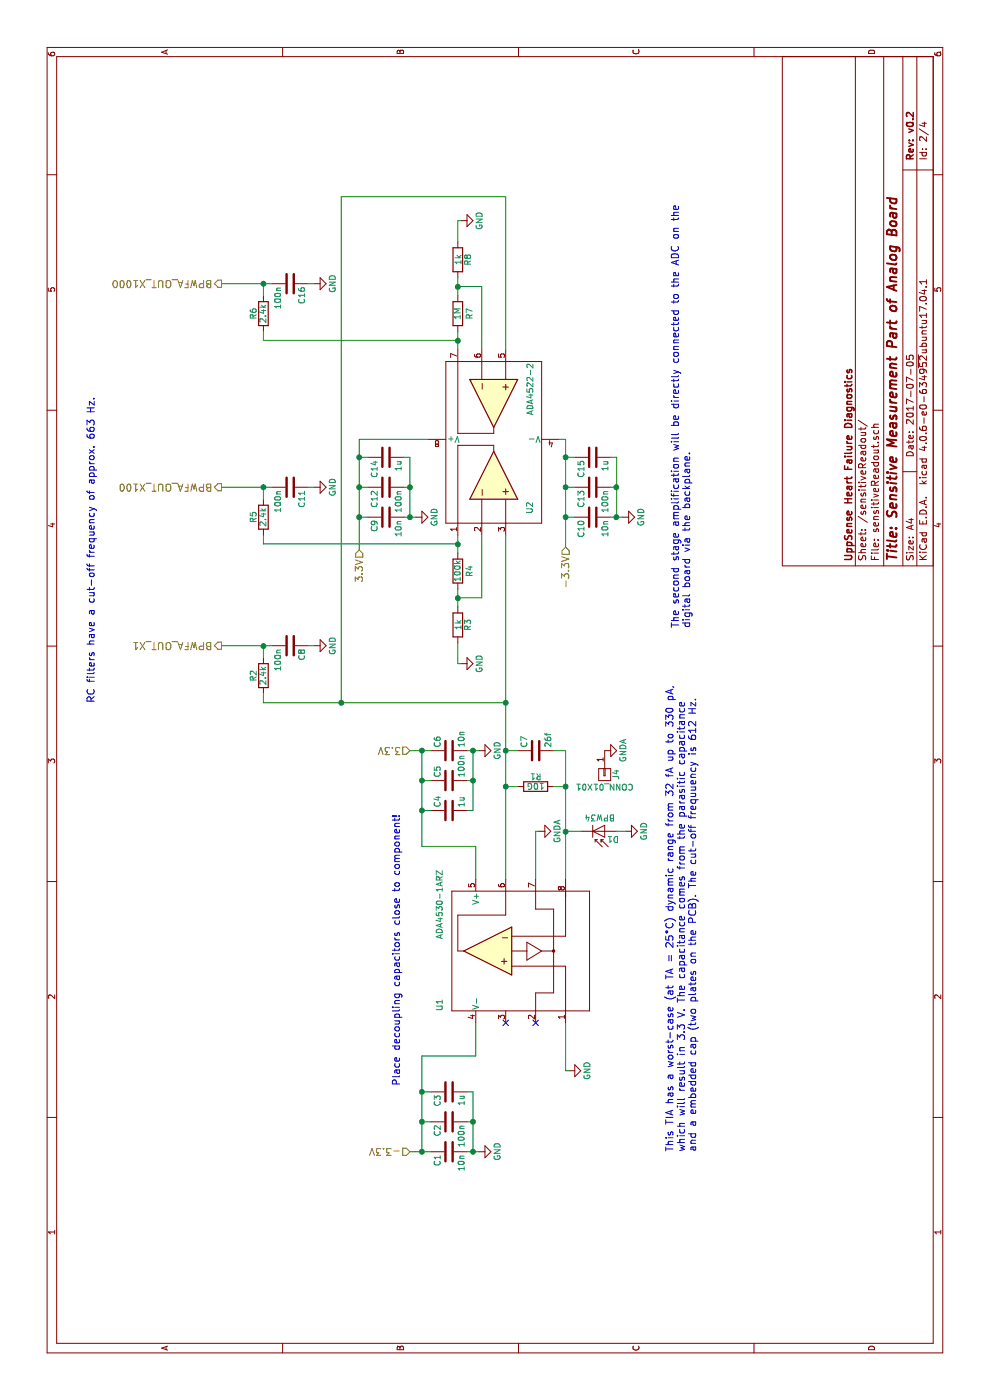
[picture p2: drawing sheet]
EESchema Schematic File Version 2
LIBS:power
LIBS:device
LIBS:transistors
LIBS:conn
LIBS:linear
LIBS:regul
LIBS:74xx
LIBS:cmos4000
LIBS:adc-dac
LIBS:memory
LIBS:xilinx
LIBS:microcontrollers
LIBS:dsp
LIBS:microchip
LIBS:analog_switches
LIBS:motorola
LIBS:texas
LIBS:intel
LIBS:audio
LIBS:interface
LIBS:digital-audio
LIBS:philips
LIBS:display
LIBS:cypress
LIBS:siliconi
LIBS:opto
LIBS:atmel
LIBS:contrib
LIBS:valves
LIBS:ad8616
LIBS:icl7660
LIBS:ada4530-1
LIBS:ada4522-2
LIBS:analog_board_v0.2-cache
EELAYER 25 0
EELAYER END
$Descr A4 11693 8268
encoding utf-8
Sheet 2 4
Title "Sensitive Measurement Part of Analog Board"
Date "2017-07-05"
Rev "v0.2"
Comp "UppSense Heart Failure Diagnostics"
Comment1 ""
Comment2 ""
Comment3 ""
Comment4 ""
$EndDescr
$Comp
L D_Photo D1
U 1 1
P 4750 5050
F 0 "D1" H 4770 5120 50  0000 L CNN
F 1 "BPW34" H 4710 4940 50  0000 C CNN
F 2 "Photodiodes:BPW34FA_w_Silks" H 4700 5050 50  0001 C CNN
F 3 "http://www.farnell.com/datasheets/2046123.pdf" H 4700 5050 50  0001 C CNN
F 4 "1045425" H 4750 5050 60  0001 C CNN "Farnell"
	1    4750 5050
	0    -1   1    0   
$EndComp
$Comp
L GND #PWR8
U 1 1
P 4750 5225
F 0 "#PWR8" H 4750 4975 50  0001 C CNN
F 1 "GND" H 4750 5075 50  0000 C CNN
F 2 "" H 4750 5225 50  0000 C CNN
F 3 "" H 4750 5225 50  0000 C CNN
	1    4750 5225
	-1   0    0    -1  
$EndComp
$Comp
L C C4
U 1 1
P 4925 3750
F 0 "C4" H 4950 3850 50  0000 L CNN
F 1 "1u" H 4950 3650 50  0000 L CNN
F 2 "Resistors_SMD:R_0805" H 4963 3600 50  0001 C CNN
F 3 "" H 4925 3750 50  0000 C CNN
F 4 "2496946" H 4925 3750 60  0001 C CNN "Farnell"
	1    4925 3750
	1    0    0    -1  
$EndComp
$Comp
L GND #PWR9
U 1 1
P 5425 4000
F 0 "#PWR9" H 5425 3750 50  0001 C CNN
F 1 "GND" H 5425 3850 50  0000 C CNN
F 2 "" H 5425 4000 50  0000 C CNN
F 3 "" H 5425 4000 50  0000 C CNN
	1    5425 4000
	1    0    0    -1  
$EndComp
$Comp
L R R1
U 1 1
P 5125 4475
F 0 "R1" V 5205 4475 50  0000 C CNN
F 1 "10G" V 5125 4475 50  0000 C CNN
F 2 "WithoutSilkscreen:R_0805_W_Silks" V 5055 4475 50  0001 C CNN
F 3 "http://www.farnell.com/datasheets/1928778.pdf" H 5125 4475 50  0001 C CNN
F 4 "2420577" V 5125 4475 60  0001 C CNN "Farnell"
	1    5125 4475
	1    0    0    -1  
$EndComp
$Comp
L C C7
U 1 1
P 5425 4475
F 0 "C7" H 5450 4575 50  0000 L CNN
F 1 "26f" H 5450 4375 50  0000 L CNN
F 2 "Embedded Caps:EMBEDDED_CAP_1mm" H 5463 4325 50  0001 C CNN
F 3 "" H 5425 4475 50  0001 C CNN
	1    5425 4475
	1    0    0    -1  
$EndComp
$Comp
L C C6
U 1 1
P 5425 3750
F 0 "C6" H 5450 3850 50  0000 L CNN
F 1 "10n" H 5450 3650 50  0000 L CNN
F 2 "Resistors_SMD:R_0805" H 5463 3600 50  0001 C CNN
F 3 "" H 5425 3750 50  0000 C CNN
F 4 "1414662" H 5425 3750 60  0001 C CNN "Farnell"
	1    5425 3750
	1    0    0    -1  
$EndComp
$Comp
L C C5
U 1 1
P 5175 3750
F 0 "C5" H 5200 3850 50  0000 L CNN
F 1 "100n" H 5200 3650 50  0000 L CNN
F 2 "Resistors_SMD:R_0805" H 5213 3600 50  0001 C CNN
F 3 "" H 5175 3750 50  0000 C CNN
F 4 "499687" H 5175 3750 60  0001 C CNN "Farnell"
	1    5175 3750
	1    0    0    -1  
$EndComp
$Comp
L C C3
U 1 1
P 2575 3750
F 0 "C3" H 2600 3850 50  0000 L CNN
F 1 "1u" H 2600 3650 50  0000 L CNN
F 2 "Resistors_SMD:R_0805" H 2613 3600 50  0001 C CNN
F 3 "" H 2575 3750 50  0000 C CNN
F 4 "2496946" H 2575 3750 60  0001 C CNN "Farnell"
	1    2575 3750
	-1   0    0    -1  
$EndComp
$Comp
L GND #PWR5
U 1 1
P 2075 4000
F 0 "#PWR5" H 2075 3750 50  0001 C CNN
F 1 "GND" H 2075 3850 50  0000 C CNN
F 2 "" H 2075 4000 50  0000 C CNN
F 3 "" H 2075 4000 50  0000 C CNN
	1    2075 4000
	-1   0    0    -1  
$EndComp
$Comp
L C C1
U 1 1
P 2075 3750
F 0 "C1" H 2100 3850 50  0000 L CNN
F 1 "10n" H 2100 3650 50  0000 L CNN
F 2 "Resistors_SMD:R_0805" H 2113 3600 50  0001 C CNN
F 3 "" H 2075 3750 50  0000 C CNN
F 4 "1414662" H 2075 3750 60  0001 C CNN "Farnell"
	1    2075 3750
	-1   0    0    -1  
$EndComp
$Comp
L C C2
U 1 1
P 2325 3750
F 0 "C2" H 2350 3850 50  0000 L CNN
F 1 "100n" H 2350 3650 50  0000 L CNN
F 2 "Resistors_SMD:R_0805" H 2363 3600 50  0001 C CNN
F 3 "" H 2325 3750 50  0000 C CNN
F 4 "499687" H 2325 3750 60  0001 C CNN "Farnell"
	1    2325 3750
	-1   0    0    -1  
$EndComp
$Comp
L GND #PWR6
U 1 1
P 2750 4750
F 0 "#PWR6" H 2750 4500 50  0001 C CNN
F 1 "GND" H 2750 4600 50  0000 C CNN
F 2 "" H 2750 4750 50  0000 C CNN
F 3 "" H 2750 4750 50  0000 C CNN
	1    2750 4750
	-1   0    0    -1  
$EndComp
Text Notes 2625 3350 0    60   ~ 0
Place decoupling capacitors close to component!
Text Notes 2075 5825 0    60   ~ 0
This TIA has a worst-case (at TA = 25°C) dynamic range from 32 fA up to 330 pA,\nwhich will result in 3.3 V. The capacitance comes from the parasitic capacitance\nand a embedded cap (two plates on the PCB). The cut-off frequuency is 612 Hz.
$Comp
L ADA4522-2 U2
U 1 1
P 8025 4125
F 0 "U2" H 7404 3829 50  0000 L CNN
F 1 "ADA4522-2" H 8225 3825 50  0000 L CNN
F 2 "SMD_Packages:SOIC-8-N" H 7828 4175 50  0001 C CNN
F 3 "http://www.farnell.com/datasheets/2171839.pdf" H 7728 4275 50  0001 C CNN
F 4 "ADA4522-2ARZ" H 8025 4125 60  0001 C CNN "Farnell"
	1    8025 4125
	1    0    0    -1  
$EndComp
$Comp
L R R3
U 1 1
P 6475 3825
F 0 "R3" V 6555 3825 50  0000 C CNN
F 1 "1k" V 6475 3825 50  0000 C CNN
F 2 "Resistors_SMD:R_0805" V 6405 3825 50  0001 C CNN
F 3 "" H 6475 3825 50  0001 C CNN
F 4 "9237496" V 6475 3825 60  0001 C CNN "Farnell"
	1    6475 3825
	0    1    1    0   
$EndComp
$Comp
L R R7
U 1 1
P 9075 3825
F 0 "R7" V 8975 3825 50  0000 C CNN
F 1 "1M" V 9075 3825 50  0000 C CNN
F 2 "Resistors_SMD:R_0805" V 9005 3825 50  0001 C CNN
F 3 "" H 9075 3825 50  0000 C CNN
F 4 "1576507" V 9075 3825 60  0001 C CNN "Farnell"
	1    9075 3825
	0    1    -1   0   
$EndComp
$Comp
L GND #PWR11
U 1 1
P 6150 3850
F 0 "#PWR11" H 6150 3600 50  0001 C CNN
F 1 "GND" H 6150 3700 50  0000 C CNN
F 2 "" H 6150 3850 50  0000 C CNN
F 3 "" H 6150 3850 50  0000 C CNN
	1    6150 3850
	-1   0    0    -1  
$EndComp
$Comp
L R R8
U 1 1
P 9525 3825
F 0 "R8" V 9605 3825 50  0000 C CNN
F 1 "1k" V 9525 3825 50  0000 C CNN
F 2 "Resistors_SMD:R_0805" V 9455 3825 50  0001 C CNN
F 3 "" H 9525 3825 50  0001 C CNN
F 4 "9237496" V 9525 3825 60  0001 C CNN "Farnell"
	1    9525 3825
	0    -1   1    0   
$EndComp
$Comp
L R R4
U 1 1
P 6925 3825
F 0 "R4" V 6825 3825 50  0000 C CNN
F 1 "100k" V 6925 3825 50  0000 C CNN
F 2 "Resistors_SMD:R_0805" V 6855 3825 50  0001 C CNN
F 3 "" H 6925 3825 50  0000 C CNN
F 4 "2447551" V 6925 3825 60  0001 C CNN "Farnell"
	1    6925 3825
	0    -1   -1   0   
$EndComp
$Comp
L GND #PWR17
U 1 1
P 9850 3850
F 0 "#PWR17" H 9850 3600 50  0001 C CNN
F 1 "GND" H 9850 3700 50  0000 C CNN
F 2 "" H 9850 3850 50  0000 C CNN
F 3 "" H 9850 3850 50  0000 C CNN
	1    9850 3850
	1    0    0    -1  
$EndComp
Text HLabel 2075 3425 1    60   Input ~ 0
-3.3V
Text HLabel 5425 3425 1    60   Input ~ 0
3.3V
$Comp
L C C15
U 1 1
P 7875 4950
F 0 "C15" H 7900 5050 50  0000 L CNN
F 1 "1u" H 7900 4850 50  0000 L CNN
F 2 "Resistors_SMD:R_0805" H 7913 4800 50  0001 C CNN
F 3 "" H 7875 4950 50  0000 C CNN
F 4 "2496946" H 7875 4950 60  0001 C CNN "Farnell"
	1    7875 4950
	-1   0    0    -1  
$EndComp
$Comp
L GND #PWR14
U 1 1
P 7375 5200
F 0 "#PWR14" H 7375 4950 50  0001 C CNN
F 1 "GND" H 7375 5050 50  0000 C CNN
F 2 "" H 7375 5200 50  0000 C CNN
F 3 "" H 7375 5200 50  0000 C CNN
	1    7375 5200
	-1   0    0    -1  
$EndComp
$Comp
L C C10
U 1 1
P 7375 4950
F 0 "C10" H 7400 5050 50  0000 L CNN
F 1 "10n" H 7400 4850 50  0000 L CNN
F 2 "Resistors_SMD:R_0805" H 7413 4800 50  0001 C CNN
F 3 "" H 7375 4950 50  0000 C CNN
F 4 "1414662" H 7375 4950 60  0001 C CNN "Farnell"
	1    7375 4950
	-1   0    0    -1  
$EndComp
$Comp
L C C13
U 1 1
P 7625 4950
F 0 "C13" H 7650 5050 50  0000 L CNN
F 1 "100n" H 7650 4850 50  0000 L CNN
F 2 "Resistors_SMD:R_0805" H 7663 4800 50  0001 C CNN
F 3 "" H 7625 4950 50  0000 C CNN
F 4 "499687" H 7625 4950 60  0001 C CNN "Farnell"
	1    7625 4950
	-1   0    0    -1  
$EndComp
Text HLabel 7125 4725 0    60   Input ~ 0
-3.3V
$Comp
L C C14
U 1 1
P 7875 3225
F 0 "C14" H 7900 3325 50  0000 L CNN
F 1 "1u" H 7900 3125 50  0000 L CNN
F 2 "Resistors_SMD:R_0805" H 7913 3075 50  0001 C CNN
F 3 "" H 7875 3225 50  0000 C CNN
F 4 "2496946" H 7875 3225 60  0001 C CNN "Farnell"
	1    7875 3225
	-1   0    0    -1  
$EndComp
$Comp
L GND #PWR13
U 1 1
P 7375 3475
F 0 "#PWR13" H 7375 3225 50  0001 C CNN
F 1 "GND" H 7375 3325 50  0000 C CNN
F 2 "" H 7375 3475 50  0000 C CNN
F 3 "" H 7375 3475 50  0000 C CNN
	1    7375 3475
	-1   0    0    -1  
$EndComp
$Comp
L C C9
U 1 1
P 7375 3225
F 0 "C9" H 7400 3325 50  0000 L CNN
F 1 "10n" H 7400 3125 50  0000 L CNN
F 2 "Resistors_SMD:R_0805" H 7413 3075 50  0001 C CNN
F 3 "" H 7375 3225 50  0000 C CNN
F 4 "1414662" H 7375 3225 60  0001 C CNN "Farnell"
	1    7375 3225
	-1   0    0    -1  
$EndComp
$Comp
L C C12
U 1 1
P 7625 3225
F 0 "C12" H 7650 3325 50  0000 L CNN
F 1 "100n" H 7650 3125 50  0000 L CNN
F 2 "Resistors_SMD:R_0805" H 7663 3075 50  0001 C CNN
F 3 "" H 7625 3225 50  0000 C CNN
F 4 "499687" H 7625 3225 60  0001 C CNN "Farnell"
	1    7625 3225
	-1   0    0    -1  
$EndComp
Text HLabel 7100 3000 0    60   Input ~ 0
3.3V
NoConn ~ 3150 4225
Text Notes 6450 5775 0    60   ~ 0
The second stage amplification will be directly connected to the ADC on the\ndigital board via the backplane.
Text HLabel 6300 1850 1    60   Output ~ 0
BPWFA_OUT_X1
$Comp
L C C8
U 1 1
P 6300 2425
F 0 "C8" H 6325 2525 50  0000 L CNN
F 1 "100n" H 6325 2325 50  0000 L CNN
F 2 "Resistors_SMD:R_0805" H 6338 2275 50  0001 C CNN
F 3 "" H 6300 2425 50  0000 C CNN
F 4 "499687" H 6300 2425 60  0001 C CNN "Farnell"
	1    6300 2425
	-1   0    0    1   
$EndComp
$Comp
L R R2
U 1 1
P 6050 2200
F 0 "R2" V 6130 2200 50  0000 C CNN
F 1 "2.4k" V 6050 2200 50  0000 C CNN
F 2 "Resistors_SMD:R_0805" V 5980 2200 50  0001 C CNN
F 3 "" H 6050 2200 50  0001 C CNN
F 4 "WR08X2401FTL" V 6050 2200 60  0001 C CNN "Farnell"
	1    6050 2200
	0    -1   -1   0   
$EndComp
$Comp
L GND #PWR12
U 1 1
P 6300 2625
F 0 "#PWR12" H 6300 2375 50  0001 C CNN
F 1 "GND" H 6300 2475 50  0000 C CNN
F 2 "" H 6300 2625 50  0000 C CNN
F 3 "" H 6300 2625 50  0000 C CNN
	1    6300 2625
	-1   0    0    -1  
$EndComp
Text HLabel 7625 1850 1    60   Output ~ 0
BPWFA_OUT_X100
$Comp
L C C11
U 1 1
P 7625 2425
F 0 "C11" H 7650 2525 50  0000 L CNN
F 1 "100n" H 7650 2325 50  0000 L CNN
F 2 "Resistors_SMD:R_0805" H 7663 2275 50  0001 C CNN
F 3 "" H 7625 2425 50  0000 C CNN
F 4 "499687" H 7625 2425 60  0001 C CNN "Farnell"
	1    7625 2425
	-1   0    0    1   
$EndComp
$Comp
L R R5
U 1 1
P 7375 2200
F 0 "R5" V 7455 2200 50  0000 C CNN
F 1 "2.4k" V 7375 2200 50  0000 C CNN
F 2 "Resistors_SMD:R_0805" V 7305 2200 50  0001 C CNN
F 3 "" H 7375 2200 50  0001 C CNN
F 4 "WR08X2401FTL" V 7375 2200 60  0001 C CNN "Farnell"
	1    7375 2200
	0    -1   -1   0   
$EndComp
$Comp
L GND #PWR15
U 1 1
P 7625 2625
F 0 "#PWR15" H 7625 2375 50  0001 C CNN
F 1 "GND" H 7625 2475 50  0000 C CNN
F 2 "" H 7625 2625 50  0000 C CNN
F 3 "" H 7625 2625 50  0000 C CNN
	1    7625 2625
	-1   0    0    -1  
$EndComp
Text HLabel 9325 1850 1    60   Output ~ 0
BPWFA_OUT_X1000
$Comp
L C C16
U 1 1
P 9325 2425
F 0 "C16" H 9350 2525 50  0000 L CNN
F 1 "100n" H 9350 2325 50  0000 L CNN
F 2 "Resistors_SMD:R_0805" H 9363 2275 50  0001 C CNN
F 3 "" H 9325 2425 50  0000 C CNN
F 4 "499687" H 9325 2425 60  0001 C CNN "Farnell"
	1    9325 2425
	-1   0    0    1   
$EndComp
$Comp
L R R6
U 1 1
P 9075 2200
F 0 "R6" V 9155 2200 50  0000 C CNN
F 1 "2.4k" V 9075 2200 50  0000 C CNN
F 2 "Resistors_SMD:R_0805" V 9005 2200 50  0001 C CNN
F 3 "" H 9075 2200 50  0001 C CNN
F 4 "WR08X2401FTL" V 9075 2200 60  0001 C CNN "Farnell"
	1    9075 2200
	0    -1   -1   0   
$EndComp
$Comp
L GND #PWR16
U 1 1
P 9325 2625
F 0 "#PWR16" H 9325 2375 50  0001 C CNN
F 1 "GND" H 9325 2475 50  0000 C CNN
F 2 "" H 9325 2625 50  0000 C CNN
F 3 "" H 9325 2625 50  0000 C CNN
	1    9325 2625
	-1   0    0    -1  
$EndComp
Wire Wire Line
	4350 4725 5425 4725
Wire Wire Line
	4750 4725 4750 4850
Wire Wire Line
	4750 5150 4750 5225
Wire Wire Line
	4350 4475 4750 4475
Wire Wire Line
	4750 4475 4750 4500
Wire Wire Line
	4350 4225 7225 4225
Wire Wire Line
	5425 4225 5425 4325
Wire Wire Line
	5125 4325 5125 4225
Connection ~ 5125 4225
Wire Wire Line
	5425 4725 5425 4625
Connection ~ 4750 4725
Wire Wire Line
	5125 4625 5125 4725
Connection ~ 5125 4725
Wire Wire Line
	4625 3975 4350 3975
Wire Wire Line
	4625 3525 4625 3975
Wire Wire Line
	5425 3900 5425 4000
Wire Wire Line
	4925 3950 5425 3950
Wire Wire Line
	4925 3950 4925 3900
Wire Wire Line
	5175 3900 5175 3950
Connection ~ 5175 3950
Connection ~ 5425 3950
Wire Wire Line
	5425 3425 5425 3600
Wire Wire Line
	4625 3525 5425 3525
Wire Wire Line
	4925 3600 4925 3525
Connection ~ 4925 3525
Wire Wire Line
	5175 3600 5175 3525
Connection ~ 5175 3525
Wire Wire Line
	2875 3975 3150 3975
Wire Wire Line
	2875 3525 2875 3975
Wire Wire Line
	2075 3900 2075 4000
Wire Wire Line
	2075 3950 2575 3950
Wire Wire Line
	2575 3950 2575 3900
Wire Wire Line
	2325 3900 2325 3950
Connection ~ 2325 3950
Connection ~ 2075 3950
Wire Wire Line
	2075 3425 2075 3600
Wire Wire Line
	2075 3525 2875 3525
Wire Wire Line
	2575 3600 2575 3525
Connection ~ 2575 3525
Wire Wire Line
	2325 3600 2325 3525
Connection ~ 2325 3525
Wire Wire Line
	3150 4725 2750 4725
Wire Wire Line
	2750 4725 2750 4750
Wire Wire Line
	6625 3825 6775 3825
Wire Wire Line
	7075 3825 7225 3825
Wire Wire Line
	6700 3825 6700 4025
Wire Wire Line
	6700 4025 7225 4025
Connection ~ 6700 3825
Wire Wire Line
	6325 3825 6150 3825
Wire Wire Line
	6150 3825 6150 3850
Wire Wire Line
	9225 3825 9375 3825
Wire Wire Line
	8775 3825 8925 3825
Wire Wire Line
	9300 3825 9300 4025
Wire Wire Line
	9300 4025 8775 4025
Connection ~ 9300 3825
Wire Wire Line
	9675 3825 9850 3825
Wire Wire Line
	9850 3825 9850 3850
Connection ~ 5425 4225
Connection ~ 2075 3525
Connection ~ 5425 3525
Wire Wire Line
	10050 4225 8775 4225
Wire Wire Line
	10050 2850 10050 4225
Connection ~ 5825 4225
Wire Wire Line
	7375 5100 7375 5200
Wire Wire Line
	7375 5150 7875 5150
Wire Wire Line
	7875 5150 7875 5100
Wire Wire Line
	7625 5100 7625 5150
Connection ~ 7625 5150
Connection ~ 7375 5150
Wire Wire Line
	7125 4725 8025 4725
Connection ~ 7875 4725
Wire Wire Line
	7625 4800 7625 4725
Connection ~ 7625 4725
Wire Wire Line
	10050 2850 5825 2850
Wire Wire Line
	7375 4725 7375 4800
Connection ~ 7375 4725
Wire Wire Line
	7375 3375 7375 3475
Wire Wire Line
	7375 3425 7875 3425
Wire Wire Line
	7875 3425 7875 3375
Wire Wire Line
	7625 3375 7625 3425
Connection ~ 7625 3425
Connection ~ 7375 3425
Connection ~ 7875 3000
Wire Wire Line
	7625 3000 7625 3075
Connection ~ 7625 3000
Wire Wire Line
	7375 3000 7375 3075
Connection ~ 7375 3000
Wire Wire Line
	7875 3000 7875 3075
Wire Wire Line
	7150 2200 7150 3825
Connection ~ 7150 3825
Wire Wire Line
	8850 2200 8850 3825
Connection ~ 8850 3825
Connection ~ 5825 2850
Wire Wire Line
	6300 2575 6300 2625
Wire Wire Line
	6200 2200 6300 2200
Wire Wire Line
	6300 1850 6300 2275
Wire Wire Line
	5900 2200 5825 2200
Connection ~ 6300 2200
Wire Wire Line
	5825 2200 5825 4225
Wire Wire Line
	7625 2575 7625 2625
Wire Wire Line
	7525 2200 7625 2200
Wire Wire Line
	7625 1850 7625 2275
Connection ~ 7625 2200
Wire Wire Line
	7225 2200 7150 2200
Wire Wire Line
	9325 2575 9325 2625
Wire Wire Line
	9225 2200 9325 2200
Wire Wire Line
	9325 1850 9325 2275
Connection ~ 9325 2200
Wire Wire Line
	8925 2200 8850 2200
Wire Wire Line
	7100 3000 8025 3000
Wire Wire Line
	8025 3000 8025 3575
Wire Wire Line
	7875 4725 7875 4800
Wire Wire Line
	8025 4725 8025 4675
Text Notes 5825 800  0    60   ~ 0
RC filters have a cut-off frequency of approx. 663 Hz.
$Comp
L GNDA #PWR7
U 1 1
P 4750 4500
F 0 "#PWR7" H 4750 4250 50  0001 C CNN
F 1 "GNDA" H 4750 4350 50  0000 C CNN
F 2 "" H 4750 4500 50  0001 C CNN
F 3 "" H 4750 4500 50  0001 C CNN
	1    4750 4500
	1    0    0    -1  
$EndComp
NoConn ~ 3150 4475
$Comp
L CONN_01X01 J4
U 1 1
P 5225 5050
F 0 "J4" H 5225 5150 50  0000 C CNN
F 1 "CONN_01X01" V 5325 5050 50  0000 C CNN
F 2 "Guard Connector:GuardConnector" H 5225 5050 50  0001 C CNN
F 3 "" H 5225 5050 50  0001 C CNN
	1    5225 5050
	-1   0    0    1   
$EndComp
$Comp
L GNDA #PWR10
U 1 1
P 5425 5050
F 0 "#PWR10" H 5425 4800 50  0001 C CNN
F 1 "GNDA" H 5425 4900 50  0000 C CNN
F 2 "" H 5425 5050 50  0001 C CNN
F 3 "" H 5425 5050 50  0001 C CNN
	1    5425 5050
	1    0    0    -1  
$EndComp
$Comp
L ADA4530-1 U1
U 1 1
P 3750 4525
F 0 "U1" H 3250 3675 50  0000 L CNN
F 1 "ADA4530-1ARZ" H 3850 3675 50  0000 L CNN
F 2 "SMD_Packages:SOIC-8-N" V 3800 3972 50  0001 C CNN
F 3 "http://www.analog.com/media/en/technical-documentation/data-sheets/ADA4530-1.pdf" V 3900 4022 50  0001 C CNN
F 4 "2521248" H 3750 4525 60  0001 C CNN "Farnell"
	1    3750 4525
	1    0    0    1   
$EndComp
$EndSCHEMATC
